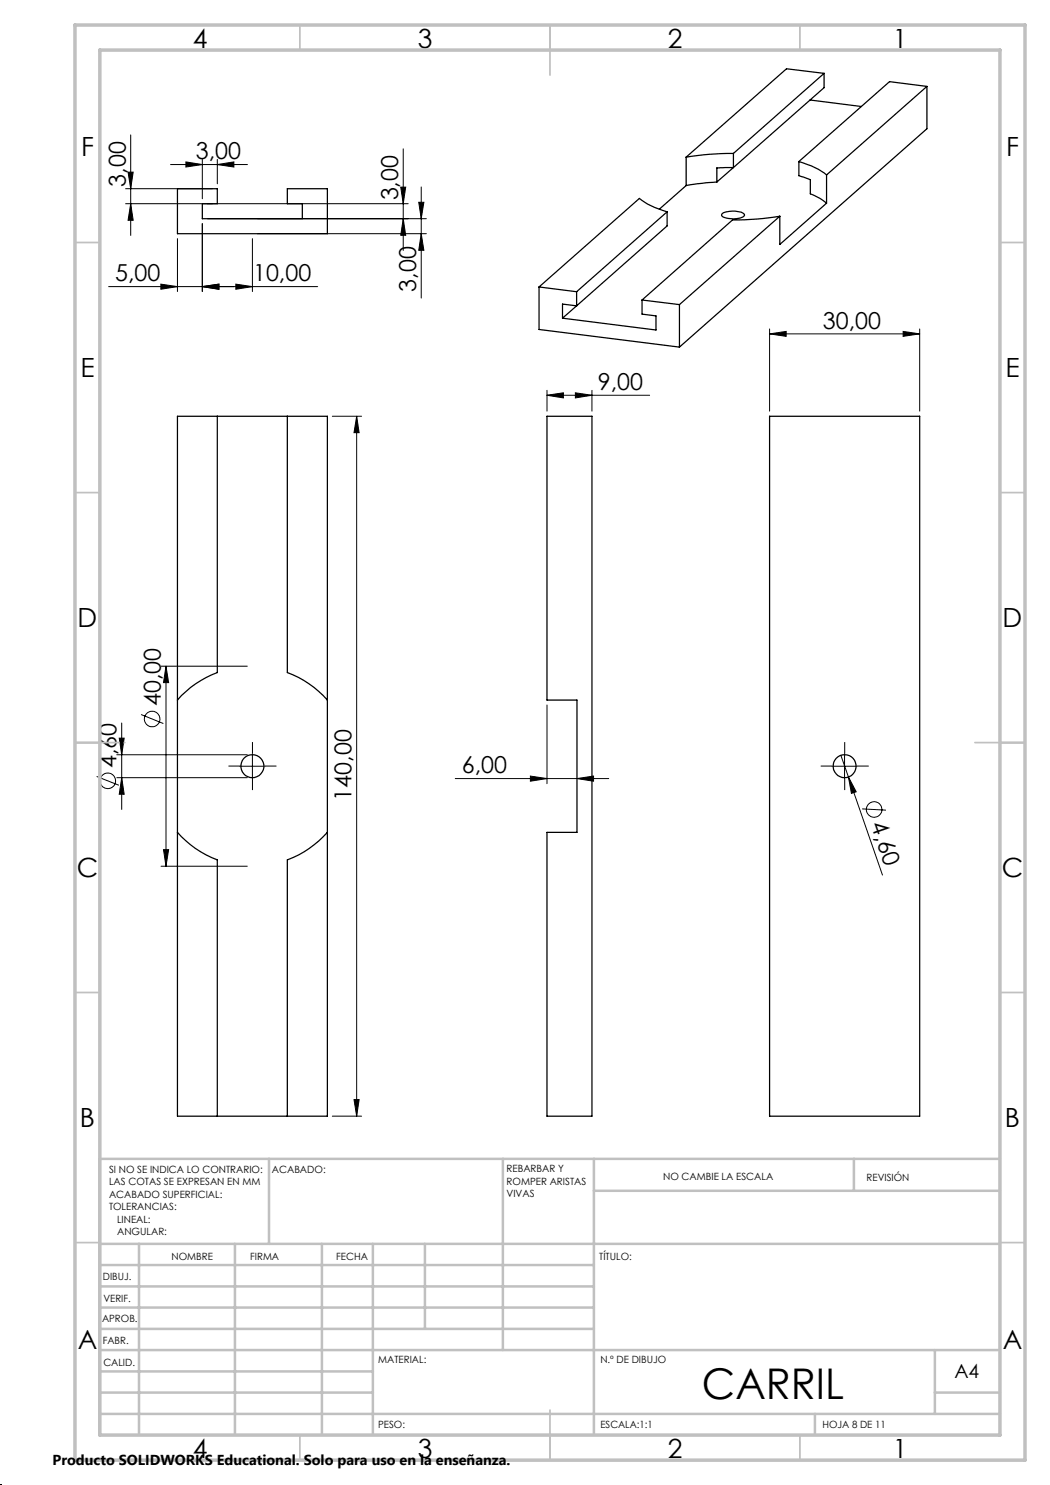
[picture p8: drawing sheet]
<svg xmlns="http://www.w3.org/2000/svg" width="210mm" height="297mm" viewBox="0 0 210 297" stroke-linecap="round" stroke-linejoin="round" font-family="sans-serif">
<g fill="none" stroke="#000" stroke-width=".25">
<path d="M162 20l10.3 1.3M164.8 14.7l-7.5-.9-20.1 17.6M164.8 14.7l-18.1 16M164.8 14.7v2.8l-18.1 16M185.4 17.3l-20.1 17.7M185.4 17.3v8.4l-49.5 43.7M185.4 17.3l-7.5-1-18.1 16M35.5 37.7h8v3h-3v3h20v-3h-3v-3h8v9h-30zM137.2 37.1l-5.3 4.7M137.2 31.4v5.7M143.4 36.4l-6.2 .7M146.7 30.7a55 55 0 0 0-9.5 .7"/>
<path d="M146.7 33.5l-3.3 .1v2.8M146.7 33.5l-3.3 2.9M146.7 30.7v2.8M159.8 32.3v2.8l2.3 .8v2.9a10.4 10.4 0 0 1 3.2 1.8M159.8 32.3a15.5 15.5 0 0 1 5.5 2.7M165.3 35v5.6M107.8 57.4v8.5l28.1 3.5M107.8 57.4l7.5 .9M115.3 58.3v2.9M133.4 42.4a15.5 15.5 0 0 1-5.5-2.7l-20.1 17.7M133.4 42.4v2.8l-18.1 16M133.4 42.4l-18.1 15.9"/>
<path d="M144.5 42.6a4.6 4.6 0 0 1 4.4 .3 .96 .96 0 0 1-1.2 .8 5.1 5.1 0 0 1-3.2-.4 .38 .38 0 0 1 0-.7zM156 43.2a55 55 0 0 1-9.5 .8l-18.1 16M156 43.2l-20.1 17.7M165.3 40.6l-9.3 8.3v-5.7M115.3 61.2l-2.8-.4v2.8M115.3 61.2l-2.8 2.4M128.4 60l7.5 .9M128.4 60v2.8l2.8 .4v2.8l-18.7-2.4M135.9 60.9v8.5M35.5 83.3h30v139.9h-30zM43.5 83.3v51.2a19.6 19.6 0 0 0-8 5.5M57.5 83.3v51.2a20.1 20.1 0 0 1 8 5.5"/>
<path d="M109.4 83.3h9v139.9h-9v-56.7h6v-26.5h-6zM153.9 83.3h30v139.9h-30zM35.5 166.5a19.6 19.6 0 0 0 8 5.5v51.2M65.5 166.5a20.1 20.1 0 0 1-8 5.5v51.2"/>
<circle cx="50.5" cy="153.2" r="2.3"/>
<circle cx="168.9" cy="153.2" r="2.29"/>
</g>
<g fill="none" stroke="#000" stroke-width=".2">
<path d="M25.1 37.7h17.4M25.6 34.4h1l-.5 3.3zM26.1 27v20.1M34.1 32.9h15.4M37.2 32.4l3.3 .5-3.3 .5zM40.5 31.9v7.9M43.5 32.9l3.3-.5v1zM43.5 31.9v4.9M80.2 37.4h.9l-.5 3.3zM80.6 29.8v20.3M84.2 37.4v22.2M21.7 57.3h41.8"/>
<path d="M25.1 40.7h56.5M26.1 40.7l.5 3.4h-1zM32.2 56.8l3.3 .5-3.3 .6zM35.5 47.7v10.6M40.5 57.3l3.3-.5v1.1zM40.5 44.7v13.6M41.5 43.7h43.8M47.2 56.8l3.3 .5-3.3 .6zM50.5 47.7v10.6M51.5 46.7h33.8M80.6 43.7l.5 3.4h-.9zM83.7 40.5h1.1l-.6 3.2z"/>
<path d="M84.2 46.7l.6 3.4h-1.1zM109.4 79.1l3.3-.5v1zM109.4 78.1v4.1M109.4 79.1h20.5M115.1 78.6l3.3 .5-3.3 .5zM118.4 78.1v4.1M153.9 66.8l3.3-.5v1zM153.9 65.8v16.4M153.9 66.8h30M180.6 66.3l3.3 .5-3.3 .5zM183.9 65.8v16.4M66.5 83.3h5.8"/>
<path d="M71.3 83.3l.5 3.2h-1zM71.3 83.3v139.9M32.2 133.2h17.3M33.2 133.2l.5 3.3h-1zM33.2 133.2v40M19.3 155.3l4.5 1.8M23.4 155.5h26.1M23.4 151h26.1M23.8 147.6h1l-.5 3.4zM24.3 155.5l.5 3.4h-1zM24.3 144.6v17.3M28.2 142.9l4.5 1.8"/>
<path d="M48 153.2h5M50.5 150.7v5M91.1 155.7h30.6M106.1 155.2l3.3 .5-3.3 .5zM109.4 141v15.7M115.4 155.7l3.3-.5v1zM166.4 153.2h5M168.2 151.1l8.3 23.9M168.9 150.7v5M169.7 155.4l1.5 3-.9 .3zM32.2 173.2h17.3M32.7 169.9h1l-.5 3.3z"/>
<path d="M172.4 161.8l4.8 .2M70.8 219.9h1l-.5 3.3zM66.5 223.2h5.8"/>
<circle cx="21.6" cy="156.2" r="1.56"/>
<circle cx="30.4" cy="143.8" r="1.55"/>
<circle cx="174.8" cy="161.9" r="1.56"/>
</g>
<path d="M48 153.2h-2.3M50.5 150.7v-2.3M50.5 155.7v2.3M53 153.2h2.3M166.4 153.2h-2.3M168.9 150.7v-2.3M168.9 155.7v2.3M171.4 153.2h2.3" fill="none" stroke="#000" stroke-width=".2" stroke-dasharray="15.2 1.3 1.3 1.3" stroke-linecap="butt"/>
<path d="M0 297h.1" fill="none" stroke="#000" stroke-width=".2" stroke-dasharray="1.3 .6"/>
<g fill="none" stroke="#c0c0c0" stroke-width=".35">
<path d="M60 5v5M110 5v10M160 5v5M15 48.5h5M200 48.5h5M15 98.5h5M200 98.5h5M15 148.5h10M195 148.5h10M15 198.5h5M200 198.5h5M15 248.5h5"/>
<path d="M200 248.5h5M60 287v5M110 282v10M160 287v5"/>
</g>
<g fill="none" stroke="#c0c0c0" stroke-width=".5">
<path d="M53.8 231.8v17M100.6 231.8v38.2M118.8 231.8v55.2M118.8 238.2h81.2M170.8 231.8v6.4M200 231.8h-180v55.2M20 248.8h180M20 257.3h98.8M20 253h98.8M27.8 248.8v38.2M47 248.8v38.2M64.4 248.8v38.2"/>
<path d="M74.6 248.8v38.2M85 248.8v17M20 265.8h98.8M20 261.5h98.8M20 278.5h54.6M20 274.3h54.6M20 270h180M187 278.5h13M187 270v12.8M20 282.8h180M163 282.8v4.2"/>
</g>
<path d="M15 5h190v287h-190zM20 10h180v277h-180z" fill="none" stroke="#c0c0c0" stroke-width=".7"/>
<g fill="#000">
<path d="M169.7 155.4l1.5 3-.9 .3z"/>
<path d="M153.9 66.8l3.3-.5v1zM180.6 66.3l3.3 .5-3.3 .5zM40.5 57.3l3.3-.5v1.1zM47.2 56.8l3.3 .5-3.3 .6z"/>
<path d="M71.3 83.3l.5 3.2h-1zM70.8 219.9h1l-.5 3.3z"/>
<path d="M24.3 155.5l.5 3.4h-1zM23.8 147.6h1l-.5 3.4zM32.7 169.9h1l-.5 3.3zM33.2 133.2l.5 3.3h-1zM80.6 43.7l.5 3.4h-.9zM80.2 37.4h.9l-.5 3.3zM26.1 40.7l.5 3.4h-1zM25.6 34.4h1l-.5 3.3zM84.2 46.7l.6 3.4h-1.1zM83.7 40.5h1.1l-.6 3.2z"/>
<path d="M115.4 155.7l3.3-.5v1zM106.1 155.2l3.3 .5-3.3 .5zM115.1 78.6l3.3 .5-3.3 .5zM109.4 79.1l3.3-.5v1zM40.5 57.3l3.3-.5v1.1zM32.2 56.8l3.3 .5-3.3 .6zM43.5 32.9l3.3-.5v1zM37.2 32.4l3.3 .5-3.3 .5z"/>
</g>
<text font-size="8.5" x="140.4" y="279.7">CARRIL</text>
<g font-size="5.3">
<text x="38.5" y="9.5">4</text>
<text x="83.5" y="9.5">3</text>
<text x="133.5" y="9.5">2</text>
<text x="178.5" y="9.5">1</text>
<text x="16.2" y="31.2">F</text>
<text x="201.2" y="31.2">F</text>
<text x="16.1" y="75.5">E</text>
<text x="201.1" y="75.5">E</text>
<text x="15.5" y="125.5">D</text>
<text x="200.5" y="125.5">D</text>
<text x="15.4" y="175.5">C</text>
<text x="200.4" y="175.5">C</text>
<text x="16" y="225.5">B</text>
<text x="201" y="225.5">B</text>
<text x="15.5" y="269.7">A</text>
<text x="200.5" y="269.7">A</text>
<text x="38.5" y="291.5">4</text>
<text x="83.5" y="291.5">3</text>
<text x="133.5" y="291.5">2</text>
<text x="178.5" y="291.5">1</text>
</g>
<g font-size="4.7">
<text x="39.2" y="31.9">3,00</text>
<text x="25.1" y="37.3" transform="rotate(-90 25.1 37.3)">3,00</text>
<text x="79.7" y="40.1" transform="rotate(-90 79.7 40.1)">3,00</text>
<text x="23.1" y="56.3">5,00</text>
<text x="50.6" y="56.3">10,00</text>
<text x="83.3" y="58.3" transform="rotate(-90 83.3 58.3)">3,00</text>
<text x="164.6" y="65.7">30,00</text>
<text x="119.6" y="78">9,00</text>
<text x="32.2" y="141.2" transform="rotate(-90 32.2 141.2)">40,00</text>
<text x="23.3" y="153.6" transform="rotate(-90 23.3 153.6)">4,60</text>
<text x="92.4" y="154.7">6,00</text>
<text x="70.3" y="160.1" transform="rotate(-90 70.3 160.1)">140,00</text>
<text x="174.1" y="164.9" transform="rotate(71 174.1 164.9)">4,60</text>
</g>
<text font-size="3.9" x="190.9" y="275.5">A4</text>
<text font-size="2.9" x="10.5" y="292.9">Producto SOLIDWORKS Educational. Solo para uso en la enseñanza.</text>
<g font-size="2">
<text x="21.8" y="234.6">SI NO SE INDICA LO CONTRARIO:</text>
<text x="21.8" y="237.1">LAS COTAS SE EXPRESAN EN MM</text>
<text x="21.8" y="239.6">ACABADO SUPERFICIAL:</text>
<text x="54.4" y="234.6">ACABADO:</text>
<text x="101.3" y="234.5">REBARBAR Y</text>
<text x="101.3" y="237">ROMPER ARISTAS</text>
<text x="101.3" y="239.5">VIVAS</text>
<text x="132.6" y="236">NO CAMBIE LA ESCALA</text>
<text x="173.3" y="236.2">REVISIÓN</text>
<text x="21.8" y="242.1">TOLERANCIAS:</text>
<text x="23.4" y="244.6">LINEAL:</text>
<text x="23.4" y="247.1">ANGULAR:</text>
<text x="34.3" y="252">NOMBRE</text>
<text x="50" y="251.9">FIRMA</text>
<text x="67.2" y="251.9">FECHA</text>
<text x="119.9" y="251.9">TÍTULO:</text>
<text x="20.6" y="256.1">DIBUJ.</text>
<text x="20.7" y="260.3">VERIF.</text>
<text x="20.4" y="264.4">APROB.</text>
<text x="20.5" y="268.8">FABR.</text>
<text x="20.7" y="273.1">CALID.</text>
<text x="75.6" y="272.5">MATERIAL:</text>
<text x="120.1" y="272.5">N.º DE DIBUJO</text>
<text x="75.6" y="285.5">PESO:</text>
<text x="120.1" y="285.6">ESCALA:1:1</text>
<text x="164.5" y="285.6">HOJA 8 DE 11</text>
</g>
</svg>
